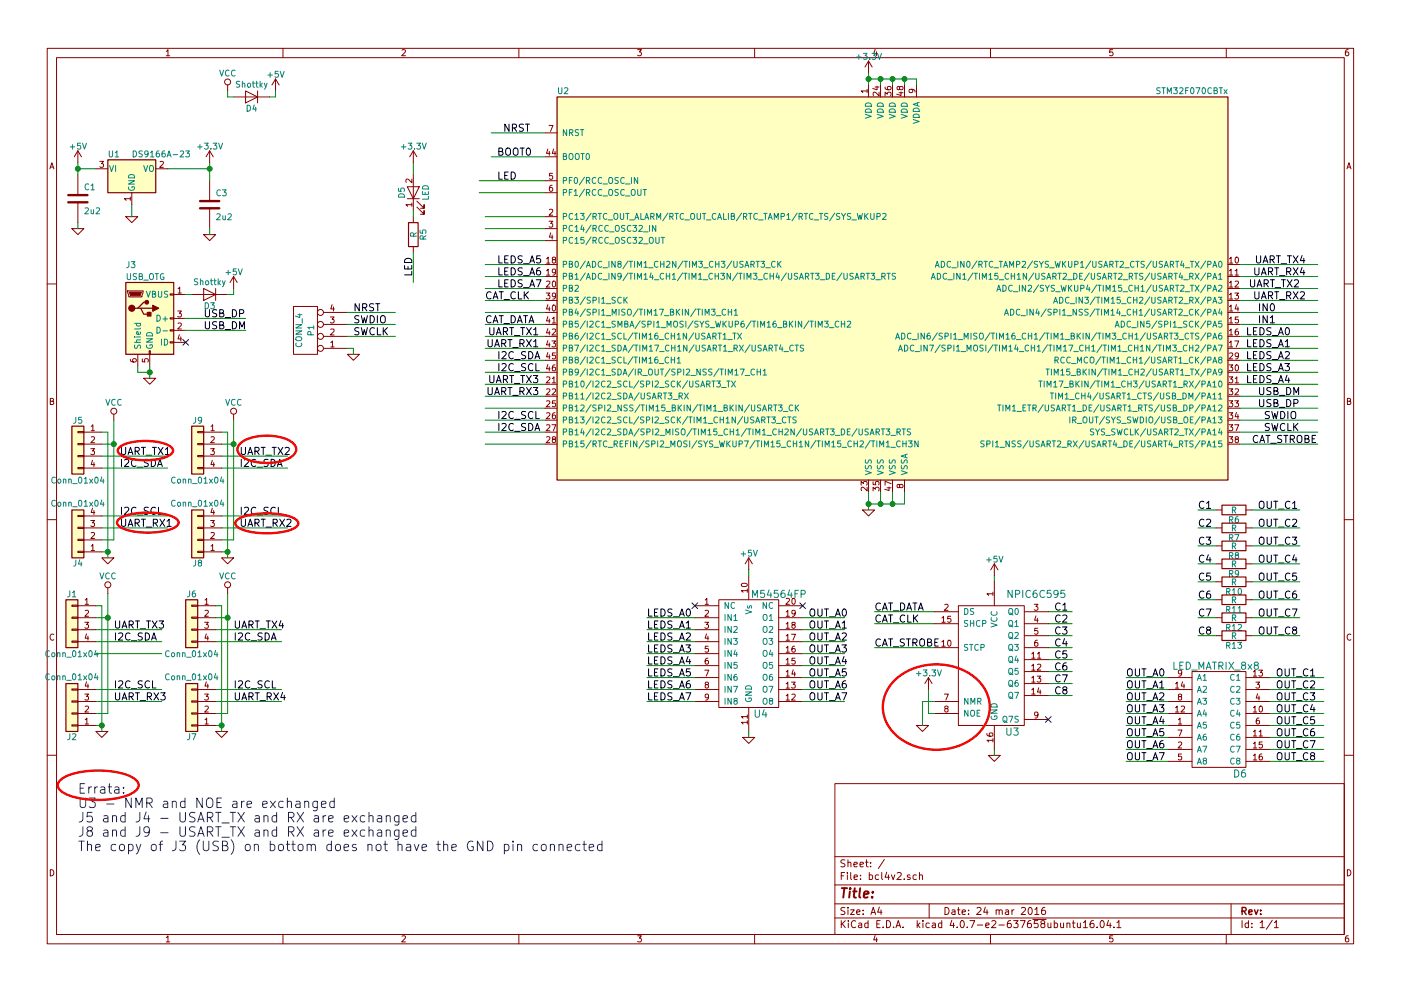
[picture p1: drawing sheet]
EESchema Schematic File Version 2
LIBS:bcl4v2-rescue
LIBS:power
LIBS:device
LIBS:transistors
LIBS:conn
LIBS:linear
LIBS:regul
LIBS:74xx
LIBS:cmos4000
LIBS:adc-dac
LIBS:memory
LIBS:xilinx
LIBS:microcontrollers
LIBS:dsp
LIBS:microchip
LIBS:analog_switches
LIBS:motorola
LIBS:texas
LIBS:intel
LIBS:audio
LIBS:interface
LIBS:digital-audio
LIBS:philips
LIBS:display
LIBS:cypress
LIBS:siliconi
LIBS:opto
LIBS:atmel
LIBS:contrib
LIBS:valves
LIBS:badger_ir2301
LIBS:badger_mosfet_sot669
LIBS:badger_zxct1110
LIBS:stm32
LIBS:74xgxx
LIBS:ac-dc
LIBS:actel
LIBS:Altera
LIBS:analog_devices
LIBS:bbd
LIBS:brooktre
LIBS:cmos_ieee
LIBS:dc-dc
LIBS:diode
LIBS:elec-unifil
LIBS:ESD_Protection
LIBS:ftdi
LIBS:gennum
LIBS:hc11
LIBS:ir
LIBS:Lattice
LIBS:maxim
LIBS:microchip_dspic33dsc
LIBS:microchip_pic10mcu
LIBS:microchip_pic12mcu
LIBS:microchip_pic16mcu
LIBS:microchip_pic18mcu
LIBS:microchip_pic32mcu
LIBS:motor_drivers
LIBS:msp430
LIBS:nordicsemi
LIBS:nxp_armmcu
LIBS:onsemi
LIBS:Oscillators
LIBS:powerint
LIBS:Power_Management
LIBS:pspice
LIBS:references
LIBS:relays
LIBS:rfcom
LIBS:sensors
LIBS:silabs
LIBS:stm8
LIBS:supertex
LIBS:switches
LIBS:transf
LIBS:ttl_ieee
LIBS:video
LIBS:Worldsemi
LIBS:Xicor
LIBS:Zilog
LIBS:badger_dualmosfet_DMC2038LVT
LIBS:wt51822-s4at
LIBS:badger_resonator
LIBS:LED_MATRIX_ysm-2388crgbc
LIBS:badger_dm163_LED_DRIVER
LIBS:badger_led_matrix_8x8
LIBS:badger_m54564fp
LIBS:badger_npic6c595
LIBS:bcl4v2-cache
EELAYER 25 0
EELAYER END
$Descr A4 11693 8268
encoding utf-8
Sheet 1 1
Title ""
Date "24 mar 2016"
Rev ""
Comp ""
Comment1 ""
Comment2 ""
Comment3 ""
Comment4 ""
$EndDescr
$Comp
L GND-RESCUE-bcl4v2 #PWR01
U 1 1
P 7250 4250
F 0 "#PWR01" H 7250 4250 30  0001 C CNN
F 1 "GND" H 7250 4180 30  0001 C CNN
F 2 "" H 7250 4250 60  0001 C CNN
F 3 "" H 7250 4250 60  0001 C CNN
	1    7250 4250
	1    0    0    -1  
$EndComp
Text Label 4200 1100 0    60   ~ 0
NRST
Text Label 4150 1300 0    60   ~ 0
BOOT0
Text Label 10550 3600 0    60   ~ 0
SWCLK
Text Label 10550 3500 0    60   ~ 0
SWDIO
Text Label 2950 2600 0    60   ~ 0
NRST
Text Label 2950 2700 0    60   ~ 0
SWDIO
Text Label 2950 2800 0    60   ~ 0
SWCLK
$Comp
L GND-RESCUE-bcl4v2 #PWR02
U 1 1
P 2950 2950
F 0 "#PWR02" H 2950 2950 30  0001 C CNN
F 1 "GND" H 2950 2880 30  0001 C CNN
F 2 "" H 2950 2950 60  0001 C CNN
F 3 "" H 2950 2950 60  0001 C CNN
	1    2950 2950
	1    0    0    -1  
$EndComp
$Comp
L CONN_4 P1
U 1 1
P 2550 2750
F 0 "P1" V 2500 2750 50  0000 C CNN
F 1 "CONN_4" V 2600 2750 50  0000 C CNN
F 2 "badger_footprints_kicad_4x:PIN_ARRAY_4X1_SMD" H 2550 2750 60  0001 C CNN
F 3 "" H 2550 2750 60  0001 C CNN
	1    2550 2750
	-1   0    0    1   
$EndComp
$Comp
L GND-RESCUE-bcl4v2 #PWR03
U 1 1
P 1750 1950
F 0 "#PWR03" H 1750 1950 30  0001 C CNN
F 1 "GND" H 1750 1880 30  0001 C CNN
F 2 "" H 1750 1950 60  0001 C CNN
F 3 "" H 1750 1950 60  0001 C CNN
	1    1750 1950
	1    0    0    -1  
$EndComp
$Comp
L GND-RESCUE-bcl4v2 #PWR04
U 1 1
P 1100 1800
F 0 "#PWR04" H 1100 1800 30  0001 C CNN
F 1 "GND" H 1100 1730 30  0001 C CNN
F 2 "" H 1100 1800 60  0001 C CNN
F 3 "" H 1100 1800 60  0001 C CNN
	1    1100 1800
	1    0    0    -1  
$EndComp
$Comp
L GND-RESCUE-bcl4v2 #PWR05
U 1 1
P 650 1900
F 0 "#PWR05" H 650 1900 30  0001 C CNN
F 1 "GND" H 650 1830 30  0001 C CNN
F 2 "" H 650 1900 60  0001 C CNN
F 3 "" H 650 1900 60  0001 C CNN
	1    650  1900
	1    0    0    -1  
$EndComp
$Comp
L C-RESCUE-bcl4v2 C3
U 1 1
P 1750 1700
F 0 "C3" H 1800 1800 50  0000 L CNN
F 1 "2u2" H 1800 1600 50  0000 L CNN
F 2 "Capacitors_SMD:C_0805_HandSoldering" H 1750 1700 60  0001 C CNN
F 3 "" H 1750 1700 60  0001 C CNN
	1    1750 1700
	1    0    0    -1  
$EndComp
$Comp
L C-RESCUE-bcl4v2 C1
U 1 1
P 650 1650
F 0 "C1" H 700 1750 50  0000 L CNN
F 1 "2u2" H 700 1550 50  0000 L CNN
F 2 "Capacitors_SMD:C_0805_HandSoldering" H 650 1650 60  0001 C CNN
F 3 "" H 650 1650 60  0001 C CNN
	1    650  1650
	1    0    0    -1  
$EndComp
Text Label 3450 2300 1    60   ~ 0
LED
Text Label 4150 1500 0    60   ~ 0
LED
$Comp
L +5V #PWR06
U 1 1
P 650 1350
F 0 "#PWR06" H 650 1200 50  0001 C CNN
F 1 "+5V" H 650 1490 50  0000 C CNN
F 2 "" H 650 1350 50  0001 C CNN
F 3 "" H 650 1350 50  0001 C CNN
	1    650  1350
	1    0    0    -1  
$EndComp
$Comp
L LED D5
U 1 1
P 3450 1600
F 0 "D5" H 3450 1700 50  0000 C CNN
F 1 "LED" H 3450 1500 50  0000 C CNN
F 2 "LEDs:LED_0805_HandSoldering" H 3450 1600 50  0001 C CNN
F 3 "" H 3450 1600 50  0001 C CNN
	1    3450 1600
	0    -1   -1   0   
$EndComp
$Comp
L R R5
U 1 1
P 3450 1950
F 0 "R5" V 3530 1950 50  0000 C CNN
F 1 "R" V 3450 1950 50  0000 C CNN
F 2 "Resistors_SMD:R_0805_HandSoldering" V 3380 1950 50  0001 C CNN
F 3 "" H 3450 1950 50  0001 C CNN
	1    3450 1950
	1    0    0    -1  
$EndComp
Connection ~ 7250 4200
Wire Wire Line
	7250 4100 7250 4250
Wire Wire Line
	7350 4100 7350 4200
Wire Wire Line
	7250 4200 7550 4200
Wire Wire Line
	4550 1100 4100 1100
Wire Wire Line
	2900 2700 3300 2700
Wire Wire Line
	2950 2950 2950 2900
Wire Wire Line
	2950 2900 2900 2900
Wire Wire Line
	2900 2800 3300 2800
Wire Wire Line
	2900 2600 3300 2600
Wire Wire Line
	4550 1300 4100 1300
Wire Wire Line
	3450 1750 3450 1800
Wire Wire Line
	3450 2100 3450 2350
Wire Wire Line
	4550 1500 4000 1500
Wire Wire Line
	4550 1600 4000 1600
Wire Wire Line
	3450 1350 3450 1450
Wire Wire Line
	650  1350 650  1450
Connection ~ 650  1400
Wire Wire Line
	650  1850 650  1900
Wire Wire Line
	1750 1900 1750 1950
Connection ~ 1750 1400
Wire Wire Line
	1750 1400 1400 1400
Text Label 10500 2600 0    60   ~ 0
IN0
Text Label 4500 2900 2    60   ~ 0
UART_RX1
Text Label 4500 2800 2    60   ~ 0
UART_TX1
Text Label 10900 2500 2    60   ~ 0
UART_RX2
Text Label 10850 2400 2    60   ~ 0
UART_TX2
Text Label 4500 3300 2    60   ~ 0
UART_RX3
Text Label 4500 3200 2    60   ~ 0
UART_TX3
Text Label 10900 2300 2    60   ~ 0
UART_RX4
Text Label 10900 2200 2    60   ~ 0
UART_TX4
Wire Wire Line
	7450 4200 7450 4100
Connection ~ 7350 4200
Wire Wire Line
	7550 4200 7550 4100
Connection ~ 7450 4200
Wire Wire Line
	7250 600  7250 700 
Wire Wire Line
	7250 650  7650 650 
Wire Wire Line
	7650 650  7650 700 
Connection ~ 7250 650 
Wire Wire Line
	7550 700  7550 650 
Connection ~ 7550 650 
Wire Wire Line
	7450 700  7450 650 
Connection ~ 7450 650 
Wire Wire Line
	7350 700  7350 650 
Connection ~ 7350 650 
Wire Wire Line
	10350 2200 11000 2200
Wire Wire Line
	10350 2300 11000 2300
Wire Wire Line
	10350 2400 11000 2400
Wire Wire Line
	10350 2500 11000 2500
Wire Wire Line
	10350 2600 11000 2600
Wire Wire Line
	10350 2700 11000 2700
Wire Wire Line
	10350 2800 11000 2800
Wire Wire Line
	10350 2900 11000 2900
Wire Wire Line
	10350 3000 11000 3000
Wire Wire Line
	10350 3100 11000 3100
Wire Wire Line
	10350 3200 11000 3200
Wire Wire Line
	10350 3300 11000 3300
Wire Wire Line
	10350 3400 11000 3400
Wire Wire Line
	10350 3500 11000 3500
Wire Wire Line
	10350 3600 11000 3600
Wire Wire Line
	10350 3700 11000 3700
Wire Wire Line
	4550 1800 4050 1800
Wire Wire Line
	4550 1900 4050 1900
Wire Wire Line
	4550 2000 4050 2000
Wire Wire Line
	4550 2200 4050 2200
Wire Wire Line
	4550 2300 4050 2300
Wire Wire Line
	4550 2400 4050 2400
Wire Wire Line
	4550 2500 4050 2500
Wire Wire Line
	4550 2600 4050 2600
Wire Wire Line
	4550 2700 4050 2700
Wire Wire Line
	4550 2800 4050 2800
Wire Wire Line
	4550 2900 4050 2900
Wire Wire Line
	4550 3000 4050 3000
Wire Wire Line
	4550 3100 4050 3100
Wire Wire Line
	4550 3200 4050 3200
Wire Wire Line
	4550 3300 4050 3300
Wire Wire Line
	4550 3400 4050 3400
Wire Wire Line
	4550 3500 4050 3500
Wire Wire Line
	4550 3600 4050 3600
Wire Wire Line
	4550 3700 4050 3700
$Comp
L STM32F070CBTx U2
U 1 1
P 7450 2400
F 0 "U2" H 4650 4025 50  0000 L BNN
F 1 "STM32F070CBTx" H 10250 4025 50  0000 R BNN
F 2 "Housings_QFP:LQFP-48_7x7mm_Pitch0.5mm" H 10250 3975 50  0001 R TNN
F 3 "" H 7450 2400 50  0001 C CNN
	1    7450 2400
	1    0    0    -1  
$EndComp
$Comp
L USB_OTG J3
U 1 1
P 1250 2650
F 0 "J3" H 1050 3100 50  0000 L CNN
F 1 "USB_OTG" H 1050 3000 50  0000 L CNN
F 2 "Connect:USB_Micro-B" H 1400 2600 50  0001 C CNN
F 3 "" H 1400 2600 50  0001 C CNN
	1    1250 2650
	1    0    0    -1  
$EndComp
Text Label 10400 2800 0    60   ~ 0
LEDS_A0
Text Label 10400 2900 0    60   ~ 0
LEDS_A1
Text Label 10400 3000 0    60   ~ 0
LEDS_A2
Text Label 10400 3100 0    60   ~ 0
LEDS_A3
Text Label 10400 3200 0    60   ~ 0
LEDS_A4
Text Label 4150 2200 0    60   ~ 0
LEDS_A5
Text Label 4150 2300 0    60   ~ 0
LEDS_A6
Text Label 4150 2400 0    60   ~ 0
LEDS_A7
Text Label 5400 5150 0    60   ~ 0
LEDS_A0
Text Label 5400 5250 0    60   ~ 0
LEDS_A1
Text Label 5400 5350 0    60   ~ 0
LEDS_A2
Text Label 5400 5450 0    60   ~ 0
LEDS_A3
Text Label 5400 5550 0    60   ~ 0
LEDS_A4
Text Label 5400 5650 0    60   ~ 0
LEDS_A5
Text Label 5400 5750 0    60   ~ 0
LEDS_A6
Text Label 5400 5850 0    60   ~ 0
LEDS_A7
Text Label 10500 3300 0    60   ~ 0
USB_DM
Text Label 10500 3400 0    60   ~ 0
USB_DP
Text Label 4150 3500 0    60   ~ 0
I2C_SCL
Text Label 4150 3600 0    60   ~ 0
I2C_SDA
Text Label 10500 2700 0    60   ~ 0
IN1
$Comp
L D D4
U 1 1
P 2100 800
F 0 "D4" H 2100 900 50  0000 C CNN
F 1 "Shottky" H 2100 700 50  0000 C CNN
F 2 "LEDs:LED_0805_HandSoldering" H 2100 800 50  0001 C CNN
F 3 "" H 2100 800 50  0000 C CNN
	1    2100 800 
	-1   0    0    1   
$EndComp
$Comp
L +5V #PWR09
U 1 1
P 2300 750
F 0 "#PWR09" H 2300 600 50  0001 C CNN
F 1 "+5V" H 2300 890 50  0000 C CNN
F 2 "" H 2300 750 50  0001 C CNN
F 3 "" H 2300 750 50  0001 C CNN
	1    2300 750 
	1    0    0    -1  
$EndComp
Wire Wire Line
	2300 750  2300 800 
Wire Wire Line
	2300 800  2250 800 
Wire Wire Line
	1900 750  1900 800 
Wire Wire Line
	1900 800  1950 800 
$Comp
L GND-RESCUE-bcl4v2 #PWR010
U 1 1
P 1250 3150
F 0 "#PWR010" H 1250 3150 30  0001 C CNN
F 1 "GND" H 1250 3080 30  0001 C CNN
F 2 "" H 1250 3150 60  0001 C CNN
F 3 "" H 1250 3150 60  0001 C CNN
	1    1250 3150
	1    0    0    -1  
$EndComp
Wire Wire Line
	1150 3050 1150 3100
Wire Wire Line
	1150 3100 1250 3100
Wire Wire Line
	1250 3050 1250 3150
Connection ~ 1250 3100
Wire Wire Line
	1550 2650 2050 2650
Wire Wire Line
	1550 2750 2050 2750
NoConn ~ 1550 2850
$Comp
L D D3
U 1 1
P 1750 2450
F 0 "D3" H 1750 2550 50  0000 C CNN
F 1 "Shottky" H 1750 2350 50  0000 C CNN
F 2 "LEDs:LED_0805_HandSoldering" H 1750 2450 50  0001 C CNN
F 3 "" H 1750 2450 50  0000 C CNN
	1    1750 2450
	-1   0    0    1   
$EndComp
Wire Wire Line
	1550 2450 1600 2450
Wire Wire Line
	1950 2400 1950 2450
Wire Wire Line
	1950 2450 1900 2450
Text Label 1700 2650 0    60   ~ 0
USB_DP
Text Label 1700 2750 0    60   ~ 0
USB_DM
$Comp
L +3.3V #PWR011
U 1 1
P 1750 1350
F 0 "#PWR011" H 1750 1200 50  0001 C CNN
F 1 "+3.3V" H 1750 1490 50  0000 C CNN
F 2 "" H 1750 1350 50  0001 C CNN
F 3 "" H 1750 1350 50  0001 C CNN
	1    1750 1350
	1    0    0    -1  
$EndComp
$Comp
L +3.3V #PWR012
U 1 1
P 3450 1350
F 0 "#PWR012" H 3450 1200 50  0001 C CNN
F 1 "+3.3V" H 3450 1490 50  0000 C CNN
F 2 "" H 3450 1350 50  0001 C CNN
F 3 "" H 3450 1350 50  0001 C CNN
	1    3450 1350
	1    0    0    -1  
$EndComp
$Comp
L +3.3V #PWR013
U 1 1
P 7250 600
F 0 "#PWR013" H 7250 450 50  0001 C CNN
F 1 "+3.3V" H 7250 740 50  0000 C CNN
F 2 "" H 7250 600 50  0001 C CNN
F 3 "" H 7250 600 50  0001 C CNN
	1    7250 600 
	1    0    0    -1  
$EndComp
$Comp
L VCC #PWR014
U 1 1
P 1900 750
F 0 "#PWR014" H 1900 600 50  0001 C CNN
F 1 "VCC" H 1900 900 50  0000 C CNN
F 2 "" H 1900 750 50  0001 C CNN
F 3 "" H 1900 750 50  0001 C CNN
	1    1900 750 
	1    0    0    -1  
$EndComp
$Comp
L LED_MATRIX_8x8 D6
U 1 1
P 10850 6200
F 0 "D6" H 10350 5950 60  0000 C CNN
F 1 "LED_MATRIX_8x8" H 10150 6850 60  0000 C CNN
F 2 "kicad_libraries_new:badger_LED_MATRIX_8x8_37.8mmx37.8mm" H 9900 6700 60  0001 C CNN
F 3 "" H 9900 6700 60  0001 C CNN
	1    10850 6200
	1    0    0    -1  
$EndComp
$Comp
L GND-RESCUE-bcl4v2 #PWR015
U 1 1
P 900 4650
F 0 "#PWR015" H 900 4650 30  0001 C CNN
F 1 "GND" H 900 4580 30  0001 C CNN
F 2 "" H 900 4650 60  0001 C CNN
F 3 "" H 900 4650 60  0001 C CNN
	1    900  4650
	-1   0    0    -1  
$EndComp
Text Label 1000 4300 0    60   ~ 0
I2C_SCL
Wire Wire Line
	850  4300 1400 4300
Wire Wire Line
	850  4400 1400 4400
Text Label 1000 4400 0    60   ~ 0
UART_RX1
$Comp
L VCC #PWR016
U 1 1
P 950 3500
F 0 "#PWR016" H 950 3350 50  0001 C CNN
F 1 "VCC" H 950 3650 50  0000 C CNN
F 2 "" H 950 3500 50  0001 C CNN
F 3 "" H 950 3500 50  0001 C CNN
	1    950  3500
	1    0    0    -1  
$EndComp
Wire Wire Line
	850  4600 900  4600
Wire Wire Line
	900  3600 900  4650
Wire Wire Line
	850  3600 900  3600
Connection ~ 900  4600
Wire Wire Line
	850  4500 950  4500
Wire Wire Line
	950  4500 950  3500
Wire Wire Line
	850  3700 950  3700
Connection ~ 950  3700
Text Label 1000 3800 0    60   ~ 0
UART_TX1
Text Label 1000 3900 0    60   ~ 0
I2C_SDA
Wire Wire Line
	850  3800 1400 3800
Wire Wire Line
	850  3900 1400 3900
Wire Wire Line
	10600 5650 11050 5650
Text Label 10650 5650 0    60   ~ 0
OUT_C1
Wire Wire Line
	7300 5100 7800 5100
$Comp
L GND-RESCUE-bcl4v2 #PWR017
U 1 1
P 1900 4650
F 0 "#PWR017" H 1900 4650 30  0001 C CNN
F 1 "GND" H 1900 4580 30  0001 C CNN
F 2 "" H 1900 4650 60  0001 C CNN
F 3 "" H 1900 4650 60  0001 C CNN
	1    1900 4650
	-1   0    0    -1  
$EndComp
Text Label 2000 4300 0    60   ~ 0
I2C_SCL
Wire Wire Line
	1850 4300 2400 4300
Wire Wire Line
	1850 4400 2400 4400
Text Label 2000 4400 0    60   ~ 0
UART_RX2
$Comp
L VCC #PWR018
U 1 1
P 1950 3500
F 0 "#PWR018" H 1950 3350 50  0001 C CNN
F 1 "VCC" H 1950 3650 50  0000 C CNN
F 2 "" H 1950 3500 50  0001 C CNN
F 3 "" H 1950 3500 50  0001 C CNN
	1    1950 3500
	1    0    0    -1  
$EndComp
Wire Wire Line
	1850 4600 1900 4600
Wire Wire Line
	1900 3600 1900 4650
Wire Wire Line
	1850 3600 1900 3600
Connection ~ 1900 4600
Wire Wire Line
	1850 4500 1950 4500
Wire Wire Line
	1950 4500 1950 3500
Wire Wire Line
	1850 3700 1950 3700
Connection ~ 1950 3700
Text Label 2000 3800 0    60   ~ 0
UART_TX2
Text Label 2000 3900 0    60   ~ 0
I2C_SDA
Wire Wire Line
	1850 3800 2400 3800
Wire Wire Line
	1850 3900 2400 3900
$Comp
L GND-RESCUE-bcl4v2 #PWR019
U 1 1
P 850 6100
F 0 "#PWR019" H 850 6100 30  0001 C CNN
F 1 "GND" H 850 6030 30  0001 C CNN
F 2 "" H 850 6100 60  0001 C CNN
F 3 "" H 850 6100 60  0001 C CNN
	1    850  6100
	-1   0    0    -1  
$EndComp
Text Label 950  5750 0    60   ~ 0
I2C_SCL
Wire Wire Line
	800  5750 1350 5750
Wire Wire Line
	800  5850 1350 5850
Text Label 950  5850 0    60   ~ 0
UART_RX3
$Comp
L VCC #PWR020
U 1 1
P 900 4950
F 0 "#PWR020" H 900 4800 50  0001 C CNN
F 1 "VCC" H 900 5100 50  0000 C CNN
F 2 "" H 900 4950 50  0001 C CNN
F 3 "" H 900 4950 50  0001 C CNN
	1    900  4950
	1    0    0    -1  
$EndComp
Wire Wire Line
	800  6050 850  6050
Wire Wire Line
	850  5050 850  6100
Wire Wire Line
	800  5050 850  5050
Connection ~ 850  6050
Wire Wire Line
	800  5950 900  5950
Wire Wire Line
	900  5950 900  4950
Wire Wire Line
	800  5150 900  5150
Connection ~ 900  5150
Text Label 950  5250 0    60   ~ 0
UART_TX3
Text Label 950  5350 0    60   ~ 0
I2C_SDA
Wire Wire Line
	800  5250 1350 5250
Wire Wire Line
	800  5350 1350 5350
Wire Wire Line
	800  5450 1350 5450
$Comp
L GND-RESCUE-bcl4v2 #PWR021
U 1 1
P 1850 6100
F 0 "#PWR021" H 1850 6100 30  0001 C CNN
F 1 "GND" H 1850 6030 30  0001 C CNN
F 2 "" H 1850 6100 60  0001 C CNN
F 3 "" H 1850 6100 60  0001 C CNN
	1    1850 6100
	-1   0    0    -1  
$EndComp
Text Label 1950 5750 0    60   ~ 0
I2C_SCL
Wire Wire Line
	1800 5750 2350 5750
Wire Wire Line
	1800 5850 2350 5850
Text Label 1950 5850 0    60   ~ 0
UART_RX4
$Comp
L VCC #PWR022
U 1 1
P 1900 4950
F 0 "#PWR022" H 1900 4800 50  0001 C CNN
F 1 "VCC" H 1900 5100 50  0000 C CNN
F 2 "" H 1900 4950 50  0001 C CNN
F 3 "" H 1900 4950 50  0001 C CNN
	1    1900 4950
	1    0    0    -1  
$EndComp
Wire Wire Line
	1800 6050 1850 6050
Wire Wire Line
	1850 5050 1850 6100
Wire Wire Line
	1800 5050 1850 5050
Connection ~ 1850 6050
Wire Wire Line
	1800 5950 1900 5950
Wire Wire Line
	1900 5950 1900 4950
Wire Wire Line
	1800 5150 1900 5150
Connection ~ 1900 5150
Text Label 1950 5250 0    60   ~ 0
UART_TX4
Text Label 1950 5350 0    60   ~ 0
I2C_SDA
Wire Wire Line
	1800 5250 2350 5250
Wire Wire Line
	1800 5350 2350 5350
Wire Wire Line
	10600 5750 11050 5750
Text Label 10650 5750 0    60   ~ 0
OUT_C2
Wire Wire Line
	10600 5850 11050 5850
Text Label 10650 5850 0    60   ~ 0
OUT_C3
Wire Wire Line
	10600 5950 11050 5950
Text Label 10650 5950 0    60   ~ 0
OUT_C4
Wire Wire Line
	10600 6050 11050 6050
Text Label 10650 6050 0    60   ~ 0
OUT_C5
Wire Wire Line
	10600 6150 11050 6150
Text Label 10650 6150 0    60   ~ 0
OUT_C6
Wire Wire Line
	10600 6250 11050 6250
Text Label 10650 6250 0    60   ~ 0
OUT_C7
Wire Wire Line
	10600 6350 11050 6350
Text Label 10650 6350 0    60   ~ 0
OUT_C8
$Comp
L R R8
U 1 1
P 10300 4550
F 0 "R8" V 10380 4550 50  0000 C CNN
F 1 "R" V 10300 4550 50  0000 C CNN
F 2 "Resistors_SMD:R_0805_HandSoldering" V 10230 4550 50  0001 C CNN
F 3 "" H 10300 4550 50  0001 C CNN
	1    10300 4550
	0    1    1    0   
$EndComp
Text Label 10500 4250 0    60   ~ 0
OUT_C1
Text Label 10500 4550 0    60   ~ 0
OUT_C3
Text Label 10500 4700 0    60   ~ 0
OUT_C4
Text Label 10500 4850 0    60   ~ 0
OUT_C5
Text Label 10500 5000 0    60   ~ 0
OUT_C6
Text Label 10500 5150 0    60   ~ 0
OUT_C7
Text Label 10500 5300 0    60   ~ 0
OUT_C8
Text Label 8800 5100 0    60   ~ 0
C1
Text Label 8800 5200 0    60   ~ 0
C2
Text Label 8800 5300 0    60   ~ 0
C3
Text Label 8800 5400 0    60   ~ 0
C4
Text Label 8800 5500 0    60   ~ 0
C5
Text Label 8800 5600 0    60   ~ 0
C6
Text Label 8800 5700 0    60   ~ 0
C7
Text Label 8800 5800 0    60   ~ 0
C8
Text Label 10000 4250 0    60   ~ 0
C1
Text Label 10000 4400 0    60   ~ 0
C2
Text Label 10000 4550 0    60   ~ 0
C3
Text Label 10000 4700 0    60   ~ 0
C4
Text Label 10000 4850 0    60   ~ 0
C5
Text Label 10000 5000 0    60   ~ 0
C6
Text Label 10000 5150 0    60   ~ 0
C7
Text Label 10000 5300 0    60   ~ 0
C8
Wire Wire Line
	8750 5100 8950 5100
Wire Wire Line
	8750 5200 8950 5200
Wire Wire Line
	8750 5300 8950 5300
Wire Wire Line
	8750 5400 8950 5400
Wire Wire Line
	8750 5500 8950 5500
Wire Wire Line
	8750 5600 8950 5600
Wire Wire Line
	8750 5700 8950 5700
Wire Wire Line
	8750 5800 8950 5800
$Comp
L R R9
U 1 1
P 10300 4700
F 0 "R9" V 10380 4700 50  0000 C CNN
F 1 "R" V 10300 4700 50  0000 C CNN
F 2 "Resistors_SMD:R_0805_HandSoldering" V 10230 4700 50  0001 C CNN
F 3 "" H 10300 4700 50  0001 C CNN
	1    10300 4700
	0    1    1    0   
$EndComp
$Comp
L R R6
U 1 1
P 10300 4250
F 0 "R6" V 10380 4250 50  0000 C CNN
F 1 "R" V 10300 4250 50  0000 C CNN
F 2 "Resistors_SMD:R_0805_HandSoldering" V 10230 4250 50  0001 C CNN
F 3 "" H 10300 4250 50  0001 C CNN
	1    10300 4250
	0    1    1    0   
$EndComp
$Comp
L R R7
U 1 1
P 10300 4400
F 0 "R7" V 10380 4400 50  0000 C CNN
F 1 "R" V 10300 4400 50  0000 C CNN
F 2 "Resistors_SMD:R_0805_HandSoldering" V 10230 4400 50  0001 C CNN
F 3 "" H 10300 4400 50  0001 C CNN
	1    10300 4400
	0    1    1    0   
$EndComp
Wire Wire Line
	7300 5200 7800 5200
Wire Wire Line
	7300 5400 7800 5400
$Comp
L GND-RESCUE-bcl4v2 #PWR023
U 1 1
P 8300 6300
F 0 "#PWR023" H 8300 6300 30  0001 C CNN
F 1 "GND" H 8300 6230 30  0001 C CNN
F 2 "" H 8300 6300 60  0001 C CNN
F 3 "" H 8300 6300 60  0001 C CNN
	1    8300 6300
	1    0    0    -1  
$EndComp
Wire Wire Line
	8300 6250 8300 6300
$Comp
L +5V #PWR024
U 1 1
P 8300 4800
F 0 "#PWR024" H 8300 4650 50  0001 C CNN
F 1 "+5V" H 8300 4940 50  0000 C CNN
F 2 "" H 8300 4800 50  0001 C CNN
F 3 "" H 8300 4800 50  0001 C CNN
	1    8300 4800
	1    0    0    -1  
$EndComp
Wire Wire Line
	8300 4800 8300 4850
$Comp
L R R12
U 1 1
P 10300 5150
F 0 "R12" V 10380 5150 50  0000 C CNN
F 1 "R" V 10300 5150 50  0000 C CNN
F 2 "Resistors_SMD:R_0805_HandSoldering" V 10230 5150 50  0001 C CNN
F 3 "" H 10300 5150 50  0001 C CNN
	1    10300 5150
	0    1    1    0   
$EndComp
$Comp
L R R13
U 1 1
P 10300 5300
F 0 "R13" V 10380 5300 50  0000 C CNN
F 1 "R" V 10300 5300 50  0000 C CNN
F 2 "Resistors_SMD:R_0805_HandSoldering" V 10230 5300 50  0001 C CNN
F 3 "" H 10300 5300 50  0001 C CNN
	1    10300 5300
	0    1    1    0   
$EndComp
$Comp
L R R10
U 1 1
P 10300 4850
F 0 "R10" V 10380 4850 50  0000 C CNN
F 1 "R" V 10300 4850 50  0000 C CNN
F 2 "Resistors_SMD:R_0805_HandSoldering" V 10230 4850 50  0001 C CNN
F 3 "" H 10300 4850 50  0001 C CNN
	1    10300 4850
	0    1    1    0   
$EndComp
$Comp
L R R11
U 1 1
P 10300 5000
F 0 "R11" V 10380 5000 50  0000 C CNN
F 1 "R" V 10300 5000 50  0000 C CNN
F 2 "Resistors_SMD:R_0805_HandSoldering" V 10230 5000 50  0001 C CNN
F 3 "" H 10300 5000 50  0001 C CNN
	1    10300 5000
	0    1    1    0   
$EndComp
Text Label 10500 4400 0    60   ~ 0
OUT_C2
Wire Wire Line
	10450 4250 10850 4250
Wire Wire Line
	10850 4400 10450 4400
Wire Wire Line
	10850 4550 10450 4550
Wire Wire Line
	10850 4700 10450 4700
Wire Wire Line
	10850 4850 10450 4850
Wire Wire Line
	10850 5000 10450 5000
Wire Wire Line
	10850 5150 10450 5150
Wire Wire Line
	10850 5300 10450 5300
Wire Wire Line
	10150 5300 10000 5300
Wire Wire Line
	10150 5150 10000 5150
Wire Wire Line
	10150 5000 10000 5000
Wire Wire Line
	10150 4850 10000 4850
Wire Wire Line
	10000 4700 10150 4700
Wire Wire Line
	10150 4550 10000 4550
Wire Wire Line
	10000 4400 10150 4400
Wire Wire Line
	10000 4250 10150 4250
$Comp
L M54564FP U4
U 1 1
P 6250 5500
F 0 "U4" H 6350 5050 60  0000 C CNN
F 1 "M54564FP" H 6500 6050 60  0000 C CNN
F 2 "kicad_libraries_new:badger_20P2N_5.4x12.8mm_Pitch1.27mm" H 6250 5500 60  0001 C CNN
F 3 "" H 6250 5500 60  0001 C CNN
	1    6250 5500
	1    0    0    -1  
$EndComp
Text Label 6750 5150 0    60   ~ 0
OUT_A0
Text Label 6750 5250 0    60   ~ 0
OUT_A1
Text Label 6750 5350 0    60   ~ 0
OUT_A2
Text Label 6750 5450 0    60   ~ 0
OUT_A3
Text Label 6750 5550 0    60   ~ 0
OUT_A4
Text Label 6750 5650 0    60   ~ 0
OUT_A5
Text Label 6750 5750 0    60   ~ 0
OUT_A6
Text Label 6750 5850 0    60   ~ 0
OUT_A7
Text Label 9400 5650 0    60   ~ 0
OUT_A0
Text Label 9400 5750 0    60   ~ 0
OUT_A1
Text Label 9400 5850 0    60   ~ 0
OUT_A2
Text Label 9400 5950 0    60   ~ 0
OUT_A3
Text Label 9400 6050 0    60   ~ 0
OUT_A4
Text Label 9400 6150 0    60   ~ 0
OUT_A5
Text Label 9400 6250 0    60   ~ 0
OUT_A6
Text Label 9400 6350 0    60   ~ 0
OUT_A7
Wire Wire Line
	9750 5650 9400 5650
Wire Wire Line
	9400 5750 9750 5750
Wire Wire Line
	9400 5850 9750 5850
Wire Wire Line
	9400 5950 9750 5950
Wire Wire Line
	9400 6050 9750 6050
Wire Wire Line
	9400 6150 9750 6150
Wire Wire Line
	9400 6250 9750 6250
Wire Wire Line
	9400 6350 9750 6350
$Comp
L +5V #PWR025
U 1 1
P 6250 4750
F 0 "#PWR025" H 6250 4600 50  0001 C CNN
F 1 "+5V" H 6250 4890 50  0000 C CNN
F 2 "" H 6250 4750 50  0001 C CNN
F 3 "" H 6250 4750 50  0001 C CNN
	1    6250 4750
	1    0    0    -1  
$EndComp
Wire Wire Line
	6250 4750 6250 4800
$Comp
L GND-RESCUE-bcl4v2 #PWR026
U 1 1
P 6250 6150
F 0 "#PWR026" H 6250 6150 30  0001 C CNN
F 1 "GND" H 6250 6080 30  0001 C CNN
F 2 "" H 6250 6150 60  0001 C CNN
F 3 "" H 6250 6150 60  0001 C CNN
	1    6250 6150
	1    0    0    -1  
$EndComp
Wire Wire Line
	6250 6100 6250 6150
NoConn ~ 6700 5050
NoConn ~ 5800 5050
Wire Wire Line
	6700 5150 7050 5150
Wire Wire Line
	7050 5250 6700 5250
Wire Wire Line
	7050 5350 6700 5350
Wire Wire Line
	7050 5450 6700 5450
Wire Wire Line
	7050 5550 6700 5550
Wire Wire Line
	6700 5650 7050 5650
Wire Wire Line
	7050 5750 6700 5750
Wire Wire Line
	6700 5850 7050 5850
Wire Wire Line
	5400 5150 5800 5150
Wire Wire Line
	5800 5250 5400 5250
Wire Wire Line
	5800 5350 5400 5350
Wire Wire Line
	5800 5450 5400 5450
Wire Wire Line
	5800 5550 5400 5550
Wire Wire Line
	5800 5650 5400 5650
Wire Wire Line
	5800 5750 5400 5750
Wire Wire Line
	5800 5850 5400 5850
$Comp
L GND-RESCUE-bcl4v2 #PWR027
U 1 1
P 7700 6050
F 0 "#PWR027" H 7700 6050 30  0001 C CNN
F 1 "GND" H 7700 5980 30  0001 C CNN
F 2 "" H 7700 6050 60  0001 C CNN
F 3 "" H 7700 6050 60  0001 C CNN
	1    7700 6050
	1    0    0    -1  
$EndComp
$Comp
L NPIC6C595 U3
U 1 1
P 8300 5550
F 0 "U3" H 8450 5000 60  0000 C CNN
F 1 "NPIC6C595" H 8650 6150 60  0000 C CNN
F 2 "Housings_SOIC:SOIC-16_3.9x9.9mm_Pitch1.27mm" H 8350 5350 60  0001 C CNN
F 3 "" H 8350 5350 60  0001 C CNN
	1    8300 5550
	1    0    0    -1  
$EndComp
NoConn ~ 8750 6000
Wire Wire Line
	7800 5950 7750 5950
Wire Wire Line
	7750 5950 7750 5750
Wire Wire Line
	7800 5850 7700 5850
Wire Wire Line
	7700 5850 7700 6050
$Comp
L +3.3V #PWR028
U 1 1
P 7750 5750
F 0 "#PWR028" H 7750 5600 50  0001 C CNN
F 1 "+3.3V" H 7750 5890 50  0000 C CNN
F 2 "" H 7750 5750 50  0001 C CNN
F 3 "" H 7750 5750 50  0001 C CNN
	1    7750 5750
	1    0    0    -1  
$EndComp
Text Label 7300 5100 0    60   ~ 0
CAT_DATA
Text Label 7300 5200 0    60   ~ 0
CAT_CLK
Text Label 7300 5400 0    60   ~ 0
CAT_STROBE
Text Label 4050 2700 0    60   ~ 0
CAT_DATA
Text Label 4050 2500 0    60   ~ 0
CAT_CLK
Text Label 10450 3700 0    60   ~ 0
CAT_STROBE
Text Label 4150 3100 0    60   ~ 0
I2C_SCL
Text Label 4150 3000 0    60   ~ 0
I2C_SDA
$Comp
L Conn_01x04 J5
U 1 1
P 650 3700
F 0 "J5" H 650 3900 50  0000 C CNN
F 1 "Conn_01x04" H 650 3400 50  0000 C CNN
F 2 "Pin_Headers:Pin_Header_Straight_1x04_Pitch2.54mm" H 650 3700 50  0001 C CNN
F 3 "" H 650 3700 50  0001 C CNN
	1    650  3700
	-1   0    0    -1  
$EndComp
$Comp
L Conn_01x04 J4
U 1 1
P 650 4500
F 0 "J4" H 650 4700 50  0000 C CNN
F 1 "Conn_01x04" H 650 4200 50  0000 C CNN
F 2 "Pin_Headers:Pin_Header_Straight_1x04_Pitch2.54mm" H 650 4500 50  0001 C CNN
F 3 "" H 650 4500 50  0001 C CNN
	1    650  4500
	-1   0    0    1   
$EndComp
$Comp
L Conn_01x04 J8
U 1 1
P 1650 4500
F 0 "J8" H 1650 4700 50  0000 C CNN
F 1 "Conn_01x04" H 1650 4200 50  0000 C CNN
F 2 "Pin_Headers:Pin_Header_Straight_1x04_Pitch2.54mm" H 1650 4500 50  0001 C CNN
F 3 "" H 1650 4500 50  0001 C CNN
	1    1650 4500
	-1   0    0    1   
$EndComp
$Comp
L Conn_01x04 J9
U 1 1
P 1650 3700
F 0 "J9" H 1650 3900 50  0000 C CNN
F 1 "Conn_01x04" H 1650 3400 50  0000 C CNN
F 2 "Pin_Headers:Pin_Header_Straight_1x04_Pitch2.54mm" H 1650 3700 50  0001 C CNN
F 3 "" H 1650 3700 50  0001 C CNN
	1    1650 3700
	-1   0    0    -1  
$EndComp
$Comp
L Conn_01x04 J2
U 1 1
P 600 5950
F 0 "J2" H 600 6150 50  0000 C CNN
F 1 "Conn_01x04" H 600 5650 50  0000 C CNN
F 2 "Pin_Headers:Pin_Header_Straight_1x04_Pitch2.54mm" H 600 5950 50  0001 C CNN
F 3 "" H 600 5950 50  0001 C CNN
	1    600  5950
	-1   0    0    1   
$EndComp
$Comp
L Conn_01x04 J7
U 1 1
P 1600 5950
F 0 "J7" H 1600 6150 50  0000 C CNN
F 1 "Conn_01x04" H 1600 5650 50  0000 C CNN
F 2 "Pin_Headers:Pin_Header_Straight_1x04_Pitch2.54mm" H 1600 5950 50  0001 C CNN
F 3 "" H 1600 5950 50  0001 C CNN
	1    1600 5950
	-1   0    0    1   
$EndComp
$Comp
L Conn_01x04 J1
U 1 1
P 600 5150
F 0 "J1" H 600 5350 50  0000 C CNN
F 1 "Conn_01x04" H 600 4850 50  0000 C CNN
F 2 "Pin_Headers:Pin_Header_Straight_1x04_Pitch2.54mm" H 600 5150 50  0001 C CNN
F 3 "" H 600 5150 50  0001 C CNN
	1    600  5150
	-1   0    0    -1  
$EndComp
$Comp
L Conn_01x04 J6
U 1 1
P 1600 5150
F 0 "J6" H 1600 5350 50  0000 C CNN
F 1 "Conn_01x04" H 1600 4850 50  0000 C CNN
F 2 "Pin_Headers:Pin_Header_Straight_1x04_Pitch2.54mm" H 1600 5150 50  0001 C CNN
F 3 "" H 1600 5150 50  0001 C CNN
	1    1600 5150
	-1   0    0    -1  
$EndComp
$Comp
L APE8865N-33-HF-3 U1
U 1 1
P 1100 1400
F 0 "U1" H 950 1525 50  0000 C CNN
F 1 "DS9166A-23" H 1100 1525 50  0000 L CNN
F 2 "TO_SOT_Packages_SMD:SOT-23" H 1100 1625 50  0001 C CIN
F 3 "" H 1100 1400 50  0001 C CNN
	1    1100 1400
	1    0    0    -1  
$EndComp
Wire Wire Line
	650  1400 800  1400
Wire Wire Line
	1750 1350 1750 1500
Wire Wire Line
	1100 1700 1100 1800
$Comp
L +5V #PWR029
U 1 1
P 1950 2400
F 0 "#PWR029" H 1950 2250 50  0001 C CNN
F 1 "+5V" H 1950 2540 50  0000 C CNN
F 2 "" H 1950 2400 50  0001 C CNN
F 3 "" H 1950 2400 50  0001 C CNN
	1    1950 2400
	1    0    0    -1  
$EndComp
Text Notes 650  7100 0    80   ~ 0
Errata:\nU3 - NMR and NOE are exchanged\nJ5 and J4 - USART_TX and RX are exchanged \nJ8 and J9 - USART_TX and RX are exchanged \nThe copy of J3 (USB) on bottom does not have the GND pin connected
$EndSCHEMATC
